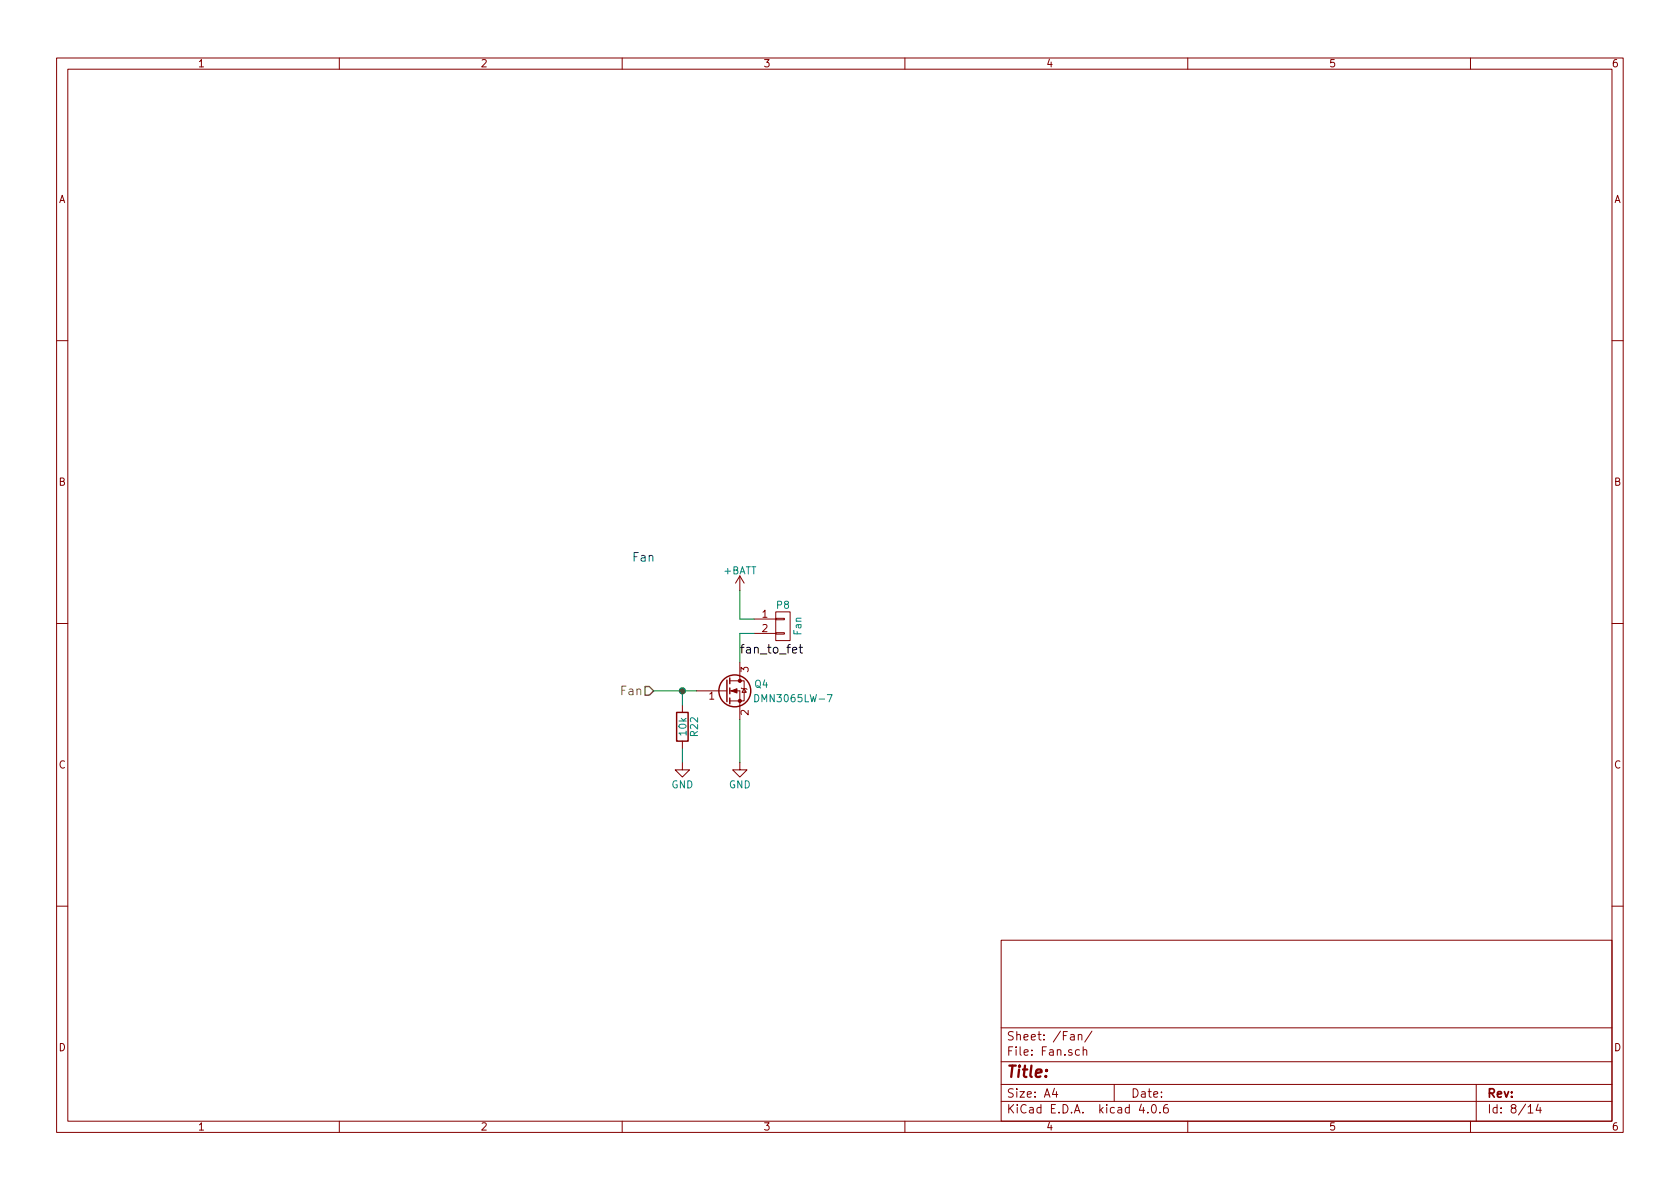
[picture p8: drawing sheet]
EESchema Schematic File Version 2
LIBS:power
LIBS:device
LIBS:transistors
LIBS:conn
LIBS:linear
LIBS:regul
LIBS:74xx
LIBS:cmos4000
LIBS:adc-dac
LIBS:memory
LIBS:xilinx
LIBS:microcontrollers
LIBS:dsp
LIBS:microchip
LIBS:analog_switches
LIBS:motorola
LIBS:texas
LIBS:intel
LIBS:audio
LIBS:interface
LIBS:digital-audio
LIBS:philips
LIBS:display
LIBS:cypress
LIBS:siliconi
LIBS:opto
LIBS:atmel
LIBS:contrib
LIBS:valves
LIBS:KERISE
LIBS:74xgxx
LIBS:ac-dc
LIBS:actel
LIBS:allegro
LIBS:Altera
LIBS:analog_devices
LIBS:battery_management
LIBS:bbd
LIBS:bosch
LIBS:brooktre
LIBS:cmos_ieee
LIBS:dc-dc
LIBS:diode
LIBS:elec-unifil
LIBS:ESD_Protection
LIBS:ftdi
LIBS:gennum
LIBS:graphic
LIBS:hc11
LIBS:ir
LIBS:Lattice
LIBS:leds
LIBS:logo
LIBS:maxim
LIBS:mechanical
LIBS:microchip_dspic33dsc
LIBS:microchip_pic10mcu
LIBS:microchip_pic12mcu
LIBS:microchip_pic16mcu
LIBS:microchip_pic18mcu
LIBS:microchip_pic24mcu
LIBS:microchip_pic32mcu
LIBS:modules
LIBS:motor_drivers
LIBS:motors
LIBS:msp430
LIBS:nordicsemi
LIBS:nxp
LIBS:nxp_armmcu
LIBS:onsemi
LIBS:Oscillators
LIBS:Power_Management
LIBS:powerint
LIBS:pspice
LIBS:references
LIBS:relays
LIBS:rfcom
LIBS:sensors
LIBS:silabs
LIBS:stm8
LIBS:stm32
LIBS:supertex
LIBS:switches
LIBS:transf
LIBS:triac_thyristor
LIBS:ttl_ieee
LIBS:video
LIBS:wiznet
LIBS:Worldsemi
LIBS:Xicor
LIBS:zetex
LIBS:Zilog
LIBS:KERISE-cache
EELAYER 25 0
EELAYER END
$Descr A4 11693 8268
encoding utf-8
Sheet 8 14
Title ""
Date ""
Rev ""
Comp ""
Comment1 ""
Comment2 ""
Comment3 ""
Comment4 ""
$EndDescr
$Comp
L Q_NMOS_GSD Q4
U 1 1
P 5050 4800
F 0 "Q4" H 5350 4850 50  0000 R CNN
F 1 "DMN3065LW-7" H 5800 4750 50  0000 R CNN
F 2 "TO_SOT_Packages_SMD:SOT-323_SC-70" H 5250 4900 50  0001 C CNN
F 3 "" H 5050 4800 50  0000 C CNN
	1    5050 4800
	1    0    0    -1  
$EndComp
$Comp
L GND #PWR56
U 1 1
P 5150 5300
F 0 "#PWR56" H 5150 5050 50  0001 C CNN
F 1 "GND" H 5150 5150 50  0000 C CNN
F 2 "" H 5150 5300 50  0000 C CNN
F 3 "" H 5150 5300 50  0000 C CNN
	1    5150 5300
	1    0    0    -1  
$EndComp
Text HLabel 4550 4800 0    60   Input ~ 0
Fan
Wire Wire Line
	4550 4800 4850 4800
Wire Wire Line
	5150 5000 5150 5300
$Comp
L R R22
U 1 1
P 4750 5050
F 0 "R22" V 4830 5050 50  0000 C CNN
F 1 "10k" V 4750 5050 50  0000 C CNN
F 2 "Resistors_SMD:R_0201" V 4680 5050 50  0001 C CNN
F 3 "" H 4750 5050 50  0000 C CNN
	1    4750 5050
	1    0    0    -1  
$EndComp
Wire Wire Line
	4750 4800 4750 4900
Connection ~ 4750 4800
$Comp
L GND #PWR54
U 1 1
P 4750 5300
F 0 "#PWR54" H 4750 5050 50  0001 C CNN
F 1 "GND" H 4750 5150 50  0000 C CNN
F 2 "" H 4750 5300 50  0000 C CNN
F 3 "" H 4750 5300 50  0000 C CNN
	1    4750 5300
	1    0    0    -1  
$EndComp
Wire Wire Line
	4750 5300 4750 5200
$Comp
L CONN_01X02 P8
U 1 1
P 5450 4350
F 0 "P8" H 5450 4500 50  0000 C CNN
F 1 "Fan" V 5550 4350 50  0000 C CNN
F 2 "mouse:SMD_conn_2" H 5450 4350 50  0001 C CNN
F 3 "" H 5450 4350 50  0000 C CNN
	1    5450 4350
	1    0    0    -1  
$EndComp
$Comp
L +BATT #PWR55
U 1 1
P 5150 4100
F 0 "#PWR55" H 5150 3950 50  0001 C CNN
F 1 "+BATT" H 5150 4240 50  0000 C CNN
F 2 "" H 5150 4100 50  0000 C CNN
F 3 "" H 5150 4100 50  0000 C CNN
	1    5150 4100
	1    0    0    -1  
$EndComp
Wire Wire Line
	5150 4100 5150 4300
Wire Wire Line
	5150 4300 5250 4300
Wire Wire Line
	5250 4400 5150 4400
Wire Wire Line
	5150 4400 5150 4600
Text Notes 4400 3900 0    60   ~ 0
Fan
Text Label 5150 4550 0    60   ~ 0
fan_to_fet
$EndSCHEMATC
